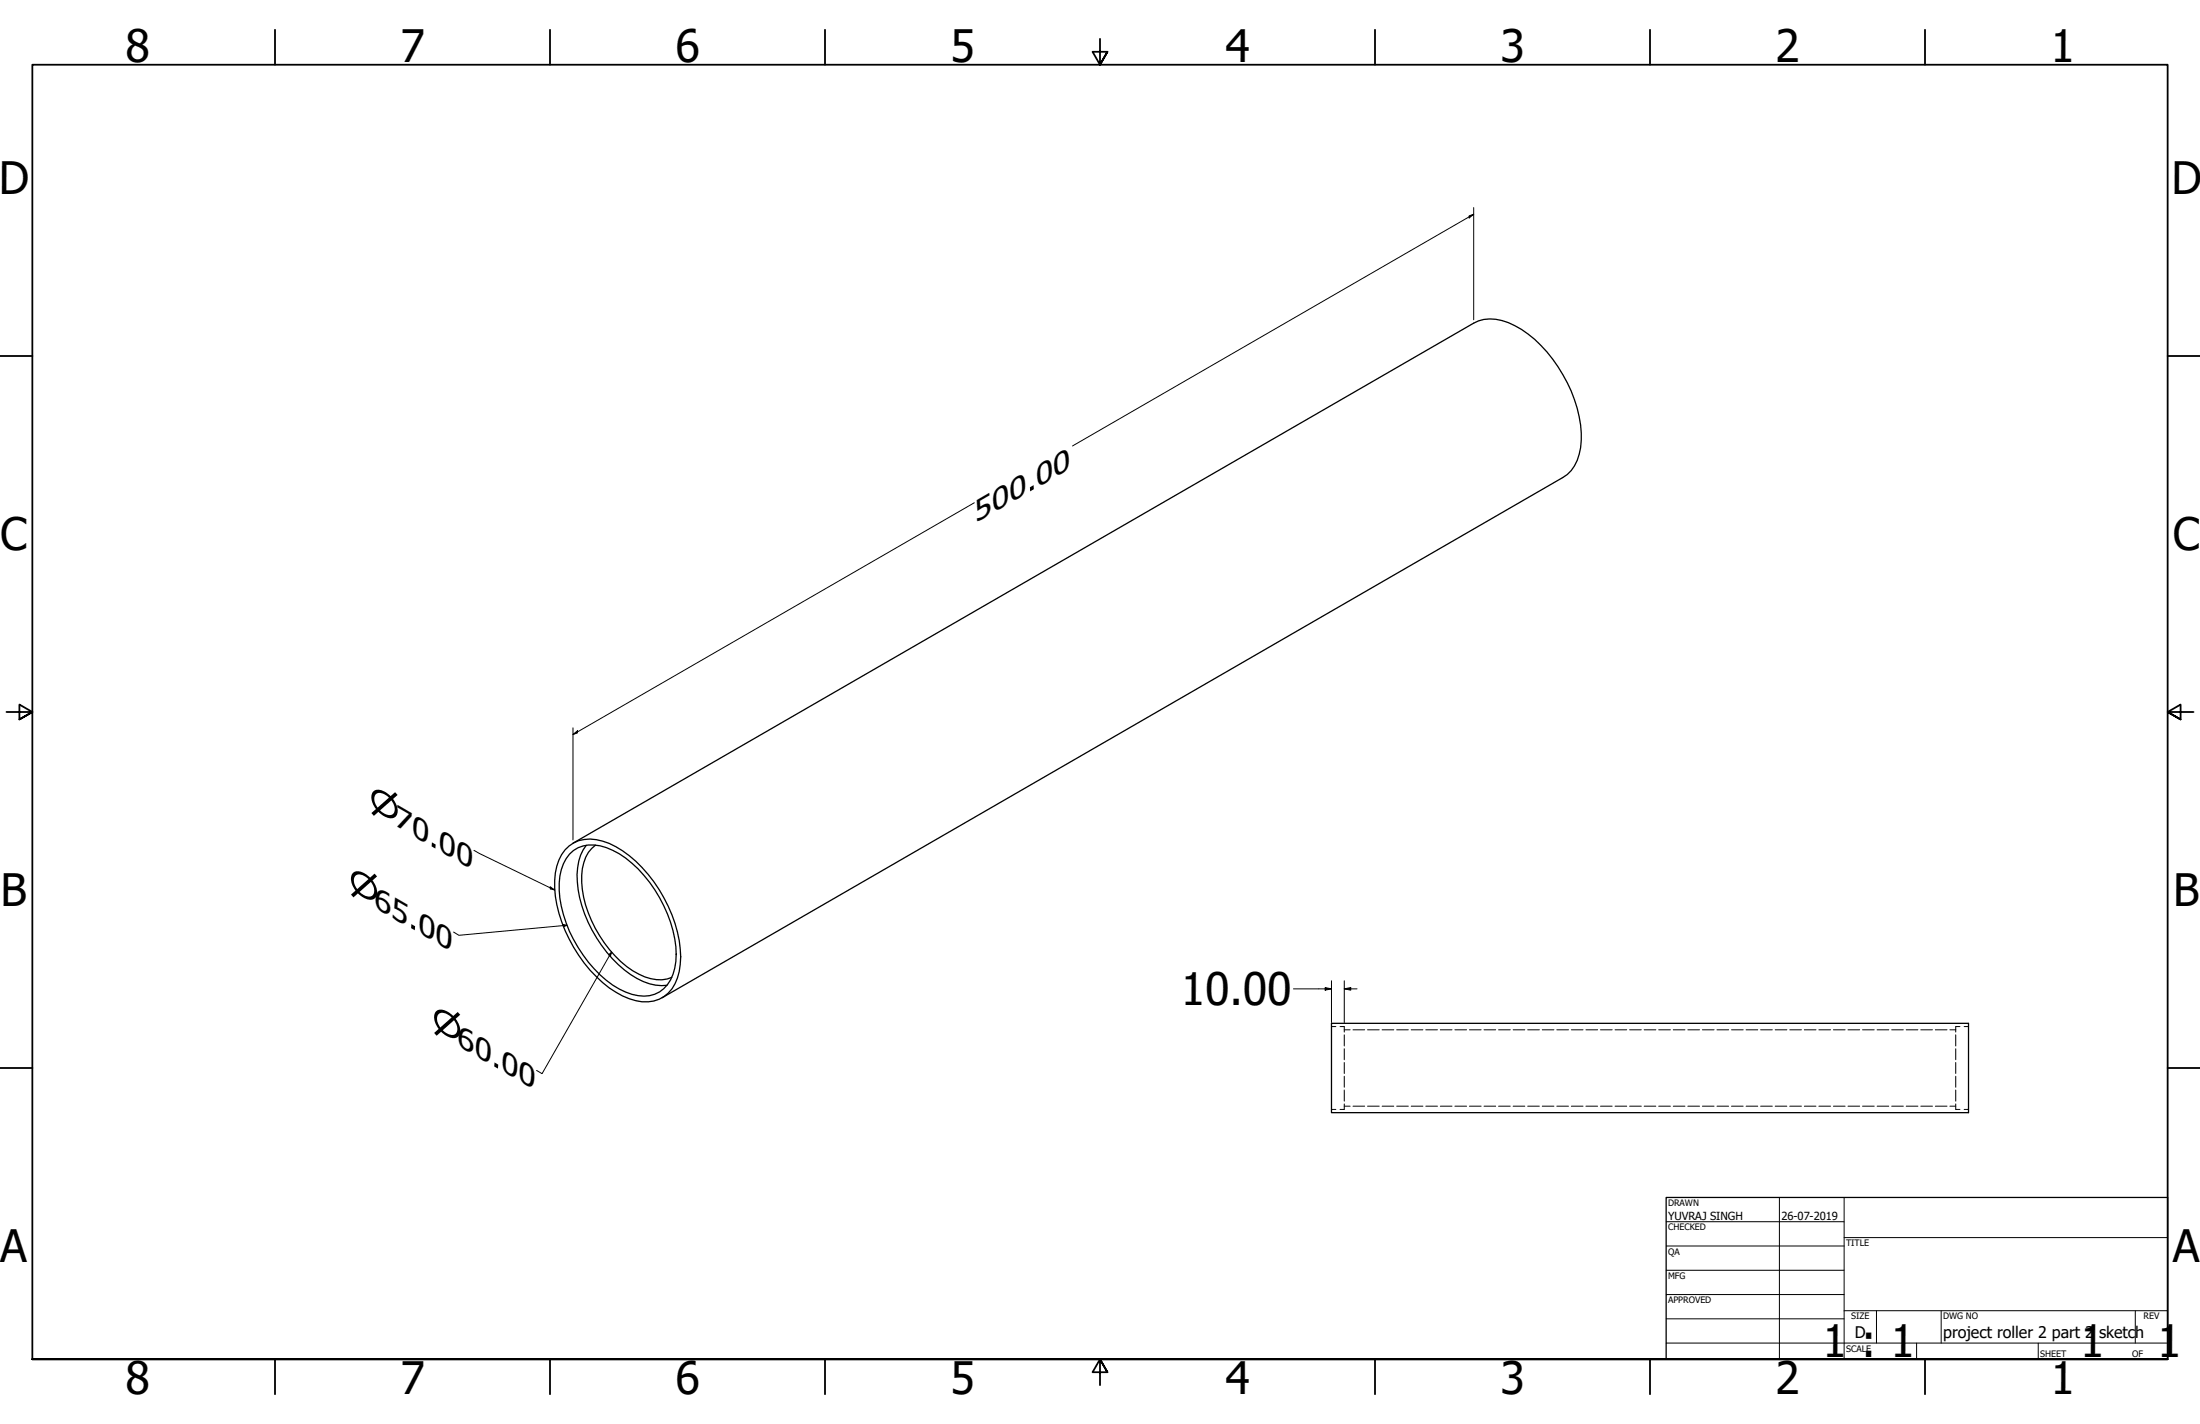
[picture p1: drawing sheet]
<svg xmlns="http://www.w3.org/2000/svg" width="864mm" height="559mm" viewBox="0 0 864 559" stroke-linecap="round" stroke-linejoin="round" font-family="sans-serif">
<!-- layer: Visible (ANSI) -->
<path d="M221.8 333.5a13.1 13.1 0 0 1 14.7-3.4 41.5 41.5 0 0 1 20.2 15.9 50.5 50.5 0 0 1 10.3 32.5 15.7 15.7 0 0 1-8.2 13.6 16.9 16.9 0 0 1-14.4-1.3 52 52 0 0 1-23.9-29.1 35 35 0 0 1-1.1-24.2zM223.5 335.2a12.7 12.7 0 0 1 14.5-2.6 42.1 42.1 0 0 1 20.9 19.6 44.6 44.6 0 0 1 6.4 25.1 14.5 14.5 0 0 1-8.3 12.8 17.1 17.1 0 0 1-13.9-2 51 51 0 0 1-23.6-38.7 19.7 19.7 0 0 1 4-14.2zM224.9 330.9l353.6-204.1a16.3 16.3 0 0 1 16.2 1 52.6 52.6 0 0 1 23.3 29 34.9 34.9 0 0 1 1.1 23.9 12.9 12.9 0 0 1-5.6 6.7l-353.6 204.1M230.1 331.7a20.3 20.3 0 0 0-3.5 14.4 51 51 0 0 0 23.5 37.9 19.4 19.4 0 0 0 11.7 2.7M233.7 331.7a14.6 14.6 0 0 0-5.4 11.8 46.8 46.8 0 0 0 17.7 35.8 20.1 20.1 0 0 0 15.9 4.9l1.8-.7M522.7 401.6h250v35h-250z" fill="none" stroke="#000" stroke-width=".51"/>
<!-- layer: Hidden (ANSI) -->
<g fill="none" stroke="#000" stroke-width=".39">
<path d="M522.7 402.8h1.7M526 402.8h1.7v2.2M527.7 406.1v4.4M527.7 411.5v4.4M527.7 416.9v4.4M527.7 404.1h2.3M531.1 404.1h4.6M536.8 404.1h4.6M542.5 404.1h4.6M548.3 404.1h4.5M554 404.1h4.5M559.7 404.1h4.6"/>
<path d="M565.4 404.1h4.6M571.1 404.1h4.6M576.8 404.1h4.6M582.5 404.1h4.6M588.3 404.1h4.5M594 404.1h4.6M599.7 404.1h4.6M605.4 404.1h4.6M611.1 404.1h4.6M616.8 404.1h4.6M622.6 404.1h4.5M628.3 404.1h4.5"/>
<path d="M634 404.1h4.6M639.7 404.1h4.6M645.4 404.1h4.6M651.1 404.1h4.6M656.8 404.1h4.6M662.6 404.1h4.5M668.3 404.1h4.5M674 404.1h4.6M679.7 404.1h4.6M685.4 404.1h4.6M691.1 404.1h4.6M696.8 404.1h4.6"/>
<path d="M702.6 404.1h4.5M708.3 404.1h4.6M714 404.1h4.6M719.7 404.1h4.6M725.4 404.1h4.6M731.1 404.1h4.6M736.9 404.1h4.5M742.6 404.1h4.5M748.3 404.1h4.6M754 404.1h4.6M759.7 404.1h4.6M765.4 404.1h2.3"/>
<path d="M767.7 406.1v4.4M767.7 411.5v4.4M767.7 416.9v4.4M769.4 402.8h-1.7v2.2M771 402.8h1.7M522.7 435.4h1.7M527.7 422.3v4.4M527.7 427.7v4.4M527.7 433.2v2.2h-1.7M527.7 434.1h2.3M531.1 434.1h4.6M536.8 434.1h4.6"/>
<path d="M542.5 434.1h4.6M548.3 434.1h4.5M554 434.1h4.5M559.7 434.1h4.6M565.4 434.1h4.6M571.1 434.1h4.6M576.8 434.1h4.6M582.5 434.1h4.6M588.3 434.1h4.5M594 434.1h4.6M599.7 434.1h4.6M605.4 434.1h4.6"/>
<path d="M611.1 434.1h4.6M616.8 434.1h4.6M622.6 434.1h4.5M628.3 434.1h4.5M634 434.1h4.6M639.7 434.1h4.6M645.4 434.1h4.6M651.1 434.1h4.6M656.8 434.1h4.6M662.6 434.1h4.5M668.3 434.1h4.5M674 434.1h4.6"/>
<path d="M679.7 434.1h4.6M685.4 434.1h4.6M691.1 434.1h4.6M696.8 434.1h4.6M702.6 434.1h4.5M708.3 434.1h4.6M714 434.1h4.6M719.7 434.1h4.6M725.4 434.1h4.6M731.1 434.1h4.6M736.9 434.1h4.5M742.6 434.1h4.5"/>
<path d="M748.3 434.1h4.6M754 434.1h4.6M759.7 434.1h4.6M765.4 434.1h2.3M767.7 433.2v2.2h1.7M767.7 422.3v4.4M767.7 427.7v4.4M771 435.4h1.7"/>
</g>
<!-- layer: Border (ANSI) -->
<g fill="none" stroke="#000" stroke-width=".7">
<path d="M107.9 11.7v13.7M215.9 11.7v13.7M323.8 11.7v13.7M431.8 15.2v10.2l-2.9-5.1h5.8l-2.9 5.1 2.9-5.1M539.8 11.7v13.7M647.7 11.7v13.7M755.6 11.7v13.7M0 139.7h12.7M850.9 139.7h12.7M2.5 279.4h10.2l-5.1-2.9v5.8l5.1-2.9-5.1 2.9M861.1 279.4h-10.2l5.1-2.9v5.8l-5.1-2.9 5.1 2.9M0 419.1h12.7"/>
<path d="M850.9 419.1h12.7M12.7 533.4v-508h838.2v508h-838.2h838.2M107.9 533.4v13.7M215.9 533.4v13.7M323.8 533.4v13.7M434.7 538.5l-2.9-5.1 2.9 5.1h-5.8l2.9-5.1v10.2M539.8 533.4v13.7M647.7 533.4v13.7M755.6 533.4v13.7"/>
</g>
<!-- layer: Title (ANSI) -->
<g fill="none" stroke="#000" stroke-width=".39">
<path d="M654 479.4h69.9M698.5 469.9v63.5M723.9 469.9v63.5M654 488.9h69.9M654 498.5h69.9M723.9 485.6h127M654 508h69.9M654 517.5h69.9M723.9 514.3h127M736.6 514.3v12.7M762 514.3v12.7M838.2 514.3v12.7"/>
<path d="M654 527h196.9M752.3 527v6.4M800.1 527v6.4"/>
</g>
<path d="M654 469.9h196.9v63.5h-196.9z" fill="none" stroke="#000" stroke-width=".51"/>
<!-- layer: Dimension (ANSI) -->
<g fill="none" stroke="#000" stroke-width=".39">
<path d="M576.7 84.7l1.8-.6-1.8 1.4zM578.5 84.1l-157.5 90.9M578.5 81.5v44M382.5 197.3l-157.6 90.9M224.9 288.2l1.8-1.4v.8zM224.9 285.6v44M186.1 333.7l31.6 15.5M216 348l1.7 1.2-1.7-.4zM220.9 362.8l1.7 .3-1.4 .6zM222.6 363.1l-42.5 3.9-2-1.2M239 374.6l1.1-1-.5 1.7zM240.1 373.6l-27.3 47.7-2.2-1.2"/>
<path d="M507.7 388h15M520.2 387.5l2.5 .5-2.5 .6zM522.7 384.9v16.4M527.7 388l2.5-.5v1.1zM527.7 388h5M527.7 384.9v16.4"/>
</g>
<g fill="#000">
<path d="M576.7 84.7l1.8-.6-1.8 1.4z" fill-rule="evenodd"/>
<path d="M224.9 288.2l1.8-1.4v.8z" fill-rule="evenodd"/>
<path d="M216 348l1.7 1.2-1.7-.4z" fill-rule="evenodd"/>
<path d="M220.9 362.8l1.7 .3-1.4 .6z" fill-rule="evenodd"/>
<path d="M239 374.6l1.1-1-.5 1.7z" fill-rule="evenodd"/>
<path d="M520.2 387.5l2.5 .5-2.5 .6z" fill-rule="evenodd"/>
<path d="M527.7 388l2.5-.5v1.1z" fill-rule="evenodd"/>
</g>
<g font-size="17.5">
<text x="49.2" y="24.4">8</text>
<text x="157.2" y="24.4">7</text>
<text x="265.1" y="24.4">6</text>
<text x="373.1" y="24.4">5</text>
<text x="481" y="24.4">4</text>
<text x="589" y="24.4">3</text>
<text x="696.9" y="24.4">2</text>
<text x="804.9" y="24.4">1</text>
<text x="-.6" y="76.2">D</text>
<text x="852.4" y="76.2">D</text>
<text x=".1" y="215.9">C</text>
<text x="853" y="215.9">C</text>
<text x=".2" y="355.6">B</text>
<text x="853.1" y="355.6">B</text>
<text x="463.5" y="394.4">10.00</text>
<text x="0" y="495.3">A</text>
<text x="852.9" y="495.3">A</text>
<text x="715.5" y="532.6">1</text>
<text x="730.4" y="532.6">: 1</text>
<text x="816.6" y="532.6">1</text>
<text x="846.8" y="532.6">1</text>
<text x="49.2" y="547.1">8</text>
<text x="157.2" y="547.1">7</text>
<text x="265.1" y="547.1">6</text>
<text x="373.1" y="547.1">5</text>
<text x="481" y="547.1">4</text>
<text x="589" y="547.1">3</text>
<text x="696.9" y="547.1">2</text>
<text x="804.9" y="547.1">1</text>
</g>
<g font-size="12.1">
<text x="144.7" y="316.5" transform="rotate(30 144.7 316.5)">⌀70.00</text>
<text x="136.7" y="348.6" transform="rotate(30 136.7 348.6)">⌀65.00</text>
<text x="169.4" y="402.8" transform="rotate(30 169.4 402.8)">⌀60.00</text>
</g>
<text font-size="11.4" x="383" y="205.2" transform="rotate(-30 383 205.2)">500.00</text>
<g font-size="6.3">
<text x="728.1" y="524.9">D</text>
<text x="762.8" y="525">project roller 2 part 2 sketc</text>
<text x="838.2" y="525">h</text>
</g>
<g font-size="4.4">
<text x="654.8" y="478.6">YUVRAJ SINGH</text>
<text x="699.3" y="478.6">26-07-2019</text>
</g>
<g font-size="3.5">
<text x="654.8" y="473.2">DRAWN</text>
<text x="654.8" y="482.8">CHECKED</text>
<text x="724.7" y="488.9">TITLE</text>
<text x="654.8" y="492.3">QA</text>
<text x="654.8" y="501.8">MFG</text>
<text x="654.8" y="511.4">APPROVED</text>
<text x="726.7" y="517.7">SIZE</text>
<text x="762.8" y="517.7">DWG NO</text>
<text x="841.4" y="517.7">REV</text>
<text x="724.7" y="530.4">SCALE</text>
<text x="800.9" y="532.6">SHEET</text>
<text x="837" y="532.6">OF</text>
</g>
</svg>
